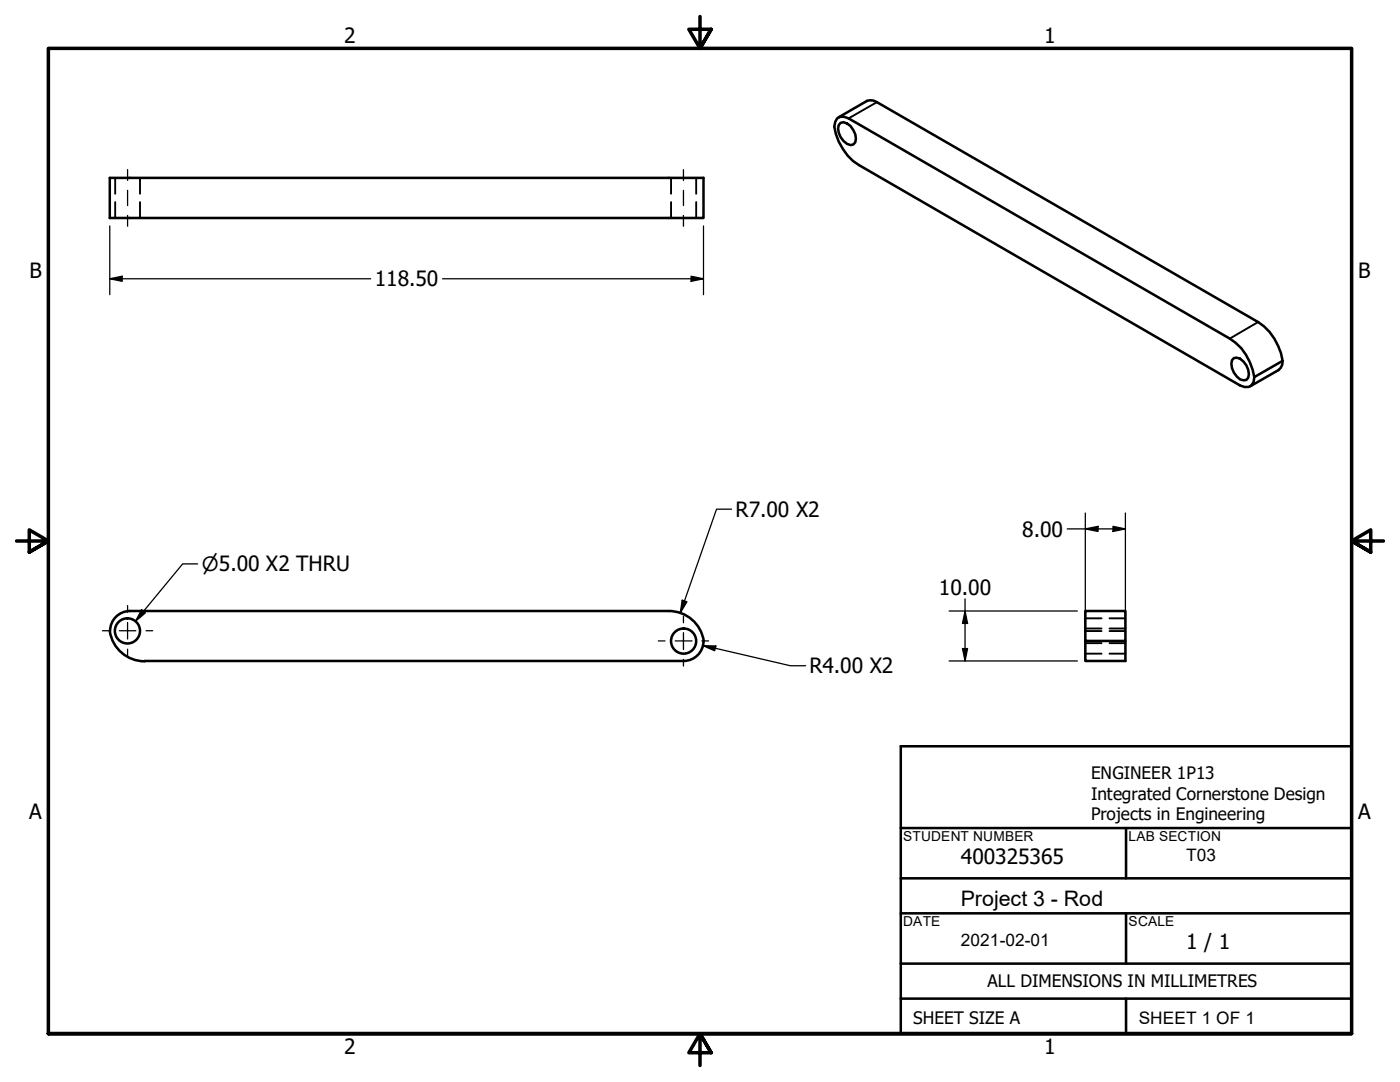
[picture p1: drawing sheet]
<svg xmlns="http://www.w3.org/2000/svg" width="279mm" height="216mm" viewBox="0 0 279 216" stroke-linecap="round" stroke-linejoin="round" font-family="sans-serif">
<!-- layer: Visible (ANSI) -->
<g fill="none" stroke="#000" stroke-width=".51">
<path d="M21.9 35.5h118.5v8h-118.5zM167.1 23.6l.6-.3h.8l.9 .3 76 44a10.9 10.9 0 0 1 4.9 7.6l-.1 1a1.71 1.71 0 0 1-2.7 .7l-76.1-43.9a11.3 11.3 0 0 1-4.9-7.7l.2-1zM167.3 23.4l5.7-3.3h1.3l.7 .3 76.1 43.9a11.2 11.2 0 0 1 4.9 7.7M167.8 24.5a2.25 2.25 0 0 1 2.5 1.5 2.2 2.2 0 0 1 0 2.8 2.25 2.25 0 0 1-2.5-1.4 2.2 2.2 0 0 1 0-2.9zM246.3 71.4a2.22 2.22 0 0 1 2.4 1.5 2.28 2.28 0 0 1 0 2.9l-.5 .1a3.4 3.4 0 0 1-2.5-3.3l.2-.7zM256 72l-.1 .8-.3 .6-.5 .5-5.6 3.2M256 72l-5.7 3.2M21.9 125.9a7 7 0 0 0 7 6.1M25.9 121.9h107.6M25.9 121.9a4 4 0 0 0-3.9 4M133.5 121.9a7 7 0 0 1 7 6M140.4 127.9a4 4 0 0 1-4 4h-107.6"/>
<path d="M216.6 121.9h8v6h-8zM216.6 127.9v4h8v-4"/>
<circle cx="25.4" cy="125.9" r="2.51"/>
<circle cx="136.4" cy="127.9" r="2.51"/>
</g>
<!-- layer: Hidden (ANSI) -->
<g fill="none" stroke="#000" stroke-width=".38">
<path d="M23 35.5v3.2M27.9 35.5v3.2M133.9 35.5v3.2M138.9 35.5v3.2M23 40.3v3.2M27.9 40.3v3.2M133.9 40.3v3.2M138.9 40.3v3.2M216.6 125.9h3.2M216.6 125.4h3.2M216.6 130.4h3.2M216.6 123.4h3.2"/>
<path d="M216.6 128.3h3.2M221.4 125.9h3.2M221.4 125.4h3.2M221.4 130.4h3.2M221.4 123.4h3.2M221.4 128.3h3.2"/>
</g>
<!-- layer: Visible Narrow (ANSI) -->
<path d="M175 20.4l-5.6 3.2M251.1 64.3l-5.7 3.3" fill="none" stroke="#000" stroke-width=".38"/>
<!-- layer: Border (ANSI) -->
<path d="M139.7 3.3v6.4l-2.2-3.9h4.4l-2.2 3.9 2.2-3.9M3.3 107.9h6.4l-3.9-2.2v4.5l3.9-2.3-3.9 2.3M276.1 107.9h-6.4l3.9-2.2v4.5l-3.9-2.3 3.9 2.3M9.7 206.2v-196.5h260v196.5h-260h260M141.9 210.1l-2.2-3.9 2.2 3.9h-4.4l2.2-3.9v6.4" fill="none" stroke="#000" stroke-width=".7"/>
<!-- layer: Title (ANSI) -->
<path d="M179.8 148.9h89.9v57.3h-89.9zM179.8 165.2h89.9M179.8 175.3h89.9M224.7 165.2v10.1M179.8 199.3h89.9M179.8 182.2h89.9M179.8 192.3h89.9M224.7 182.2v10.1M224.7 199.3v6.9" fill="none" stroke="#000" stroke-width=".51"/>
<!-- layer: Centerline (ANSI) -->
<path d="M25.5 33.8v2.2M25.5 38v3M136.4 33.8v2.2M136.4 38v3M25.5 43v2.1M136.4 43v2.1" fill="none" stroke="#000" stroke-width=".25"/>
<!-- layer: Center Mark (ANSI) -->
<path d="M20.4 125.9h1.4M23.8 125.9h3.3M25.5 120.8v1.4M25.5 124.2v3.3M25.5 129.5v1.4M29.1 125.9h1.4M131.4 127.9h1.3M134.7 127.9h3.4M136.4 122.9v1.4M136.4 126.2v3.4M136.4 131.6v1.3M140.1 127.9h1.3" fill="none" stroke="#000" stroke-width=".25"/>
<!-- layer: Dimension (ANSI) -->
<g fill="none" stroke="#000" stroke-width=".25">
<path d="M21.9 55.6l2.5-.5v1zM21.9 55.6h52.1M21.9 45.1v13.7M88.3 55.6h52.1M137.9 55.1l2.5 .5-2.5 .5zM140.4 45.1v13.7M39.4 112.5h-3l-9.3 11.5M136.1 119.8l1 .3-1.3 2.2zM146 101.6h-3l-7.2 20.7M192.6 119.5v12.4M213 105.5h11.6M216.6 105.5l2.5-.5v1z"/>
<path d="M216.6 102.4v21.9M222.1 105l2.5 .5-2.5 .5zM224.6 102.4v21.9M28.3 121.7l.7 .6-1.9 1.7zM140.3 128.8l2.6 .1-.3 1zM140.3 128.8l17.4 4h3.1M189.4 121.9h25.6M189.4 131.9h25.6M192.1 129.4h1l-.5 2.5zM192.6 121.9l.5 2.5h-1z"/>
</g>
<g fill="#000">
<path d="M21.9 55.6l2.5-.5v1z" fill-rule="evenodd"/>
<path d="M137.9 55.1l2.5 .5-2.5 .5z" fill-rule="evenodd"/>
<path d="M136.1 119.8l1 .3-1.3 2.2z" fill-rule="evenodd"/>
<path d="M216.6 105.5l2.5-.5v1z" fill-rule="evenodd"/>
<path d="M222.1 105l2.5 .5-2.5 .5z" fill-rule="evenodd"/>
<path d="M28.3 121.7l.7 .6-1.9 1.7z" fill-rule="evenodd"/>
<path d="M140.3 128.8l2.6 .1-.3 1z" fill-rule="evenodd"/>
<path d="M192.1 129.4h1l-.5 2.5z" fill-rule="evenodd"/>
<path d="M192.6 121.9l.5 2.5h-1z" fill-rule="evenodd"/>
</g>
<text font-size="4.3" x="191.8" y="180.8">Project 3 - Rod</text>
<g font-size="4.2">
<text x="68.7" y="8.6">2</text>
<text x="208.4" y="8.6">1</text>
<text x="5.9" y="55.5">B</text>
<text x="74.8" y="57.2">118.50</text>
<text x="271.1" y="55.5">B</text>
<text x="146.8" y="103.1">R7.00 X2</text>
<text x="204" y="107.1">8.00</text>
<text x="187.4" y="118.7">10.00</text>
<text x="161.5" y="134.4">R4.00 X2</text>
<text x="5.8" y="163.4">A</text>
<text x="271" y="163.4">A</text>
<text x="191.8" y="172.3">400325365</text>
<text x="236.7" y="189.4">1 / 1</text>
<text x="68.7" y="210.3">2</text>
<text x="208.4" y="210.3">1</text>
</g>
<text font-size="3.9" x="40.3" y="114">⌀5.00 X2 THRU</text>
<g font-size="3.4">
<text x="217.7" y="155.4">ENGINEER 1P13</text>
<text x="217.7" y="159.6">Integrated Cornerstone Design</text>
<text x="217.7" y="163.7">Projects in Engineering</text>
<text x="236.7" y="171.8">T03</text>
<text x="191.8" y="188.7">2021-02-01</text>
<text x="197.1" y="197">ALL DIMENSIONS IN MILLIMETRES</text>
<text x="182.2" y="204.3">SHEET SIZE A</text>
<text x="227.3" y="204.3">SHEET 1 OF 1</text>
</g>
<g font-size="2.7">
<text x="180.3" y="167.8">STUDENT NUMBER</text>
<text x="225.2" y="167.8">LAB SECTION</text>
<text x="180.3" y="184.7">DATE</text>
<text x="225.2" y="184.8">SCALE</text>
</g>
</svg>
